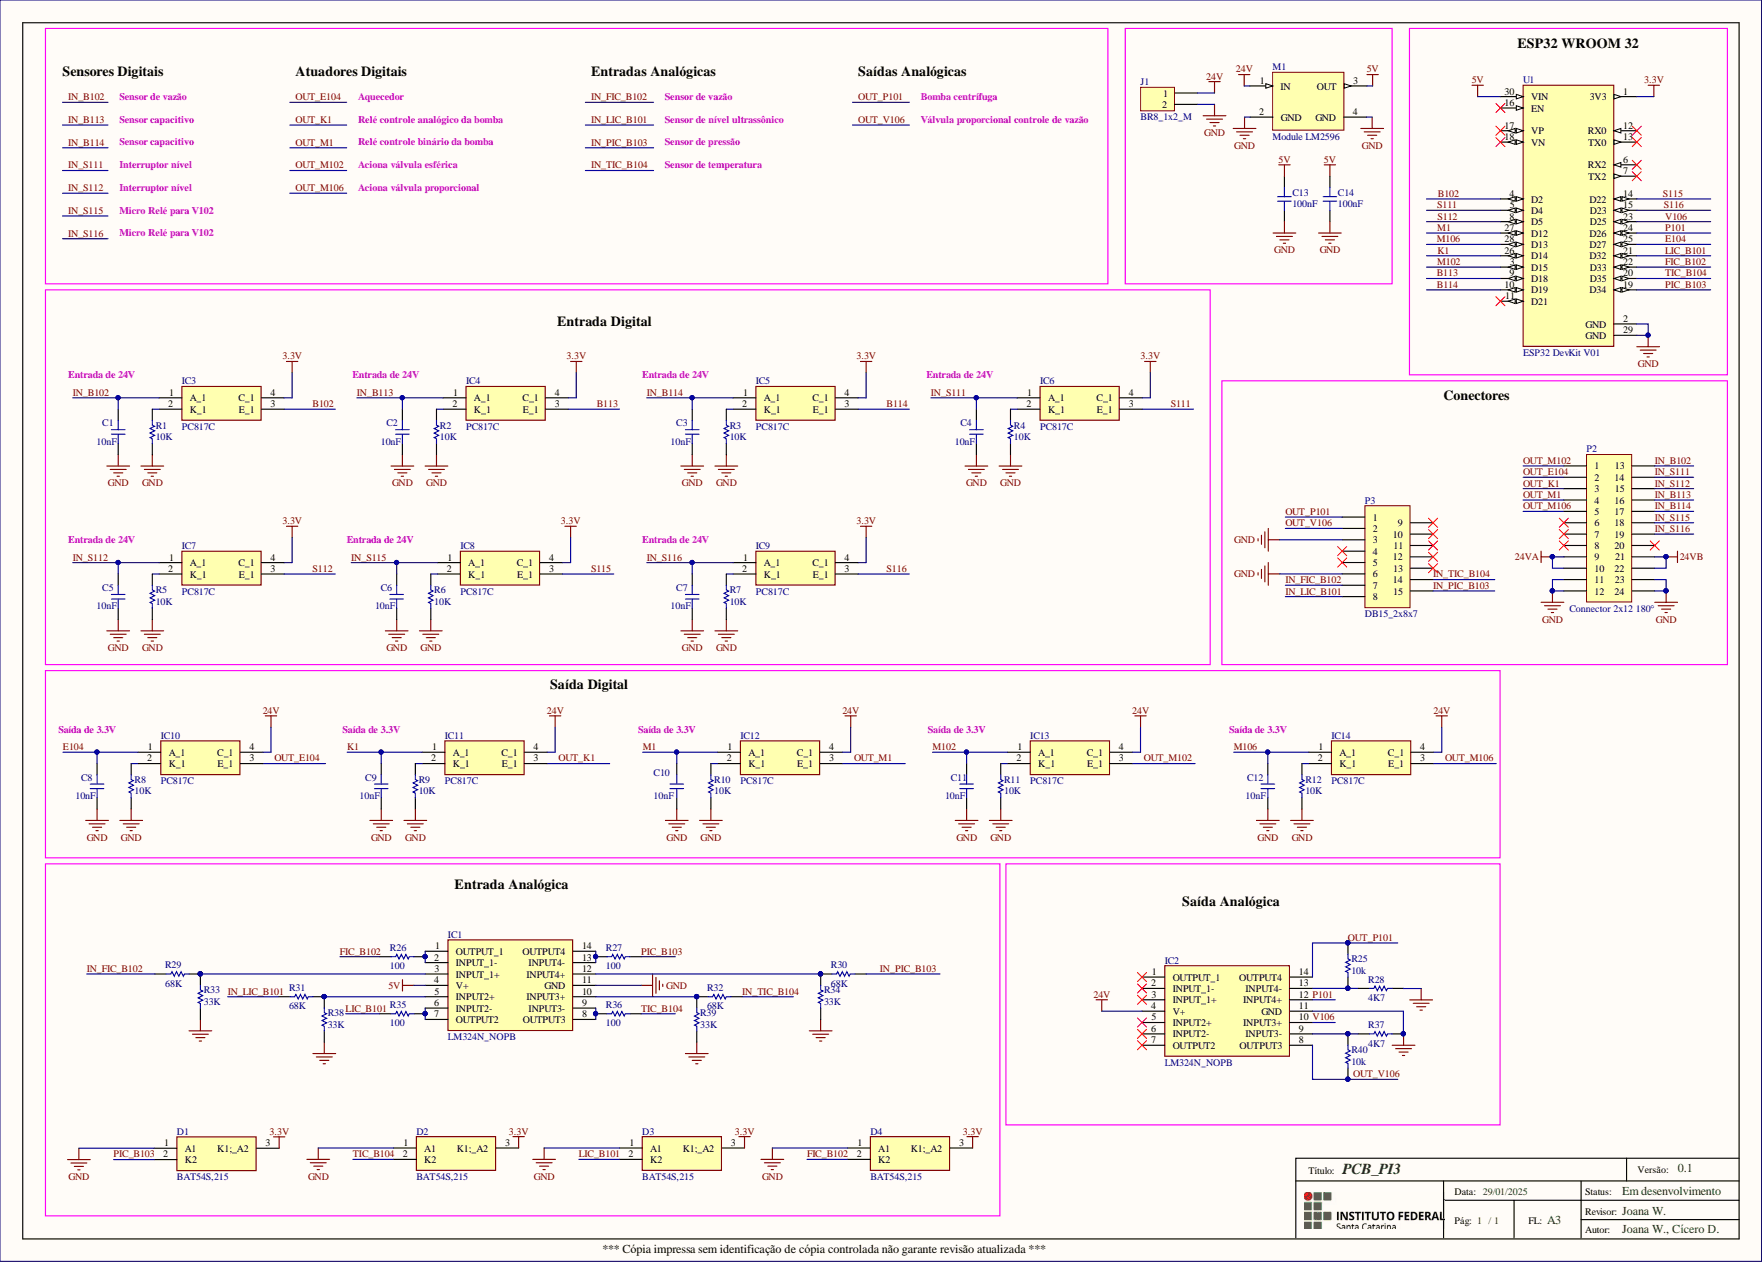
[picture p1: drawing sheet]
# Altium project PCB_PI3_v0.1.PrjPcb
1 sheet, 65 parts. Net scope: global (net labels, ports and power ports of the same name join across sheets).
Board file: PCB_PI3_v0.1.PcbDoc

## Sheet PCB_PI3_v0.1.SchDoc: PCB_PI3
size A3; Date: 29/01/2025; CheckedBy: Joana W.; Author: Joana W., Cícero D.; DrawnBy: <nome>; Engineer: <nome>; Organization: IFSC; DocumentNumber: 1; Revision: 0.1; SheetNumber: 1; SheetTotal: 1; Status: Em desenvolvimento

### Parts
C1  10nF  [0805C]
C2  10nF  [0805C]
C3  10nF  [0805C]
C4  10nF  [0805C]
C5  10nF  [0805C]
C6  10nF  [0805C]
C7  10nF  [0805C]
C8  10nF  [0805C]
C9  10nF  [0805C]
C10  10nF  [0805C]
C11  10nF  [0805C]
C12  10nF  [0805C]
C13  100nF  [0805C]
C14  100nF  [0805C]
D1  BAT54S,215  [SOT95P230X110-3N]
D2  BAT54S,215  [SOT95P230X110-3N]
D3  BAT54S,215  [SOT95P230X110-3N]
D4  BAT54S,215  [SOT95P230X110-3N]
IC1  LM324N_NOPB  [DIP794W56P254L1905H533Q14N]
IC2  LM324N_NOPB  [DIP794W56P254L1905H533Q14N]
IC3  PC817C  [DIP762W60P254L458H450Q4N]
IC4  PC817C  [DIP762W60P254L458H450Q4N]
IC5  PC817C  [DIP762W60P254L458H450Q4N]
IC6  PC817C  [DIP762W60P254L458H450Q4N]
IC7  PC817C  [DIP762W60P254L458H450Q4N]
IC8  PC817C  [DIP762W60P254L458H450Q4N]
IC9  PC817C  [DIP762W60P254L458H450Q4N]
IC10  PC817C  [DIP762W60P254L458H450Q4N]
IC11  PC817C  [DIP762W60P254L458H450Q4N]
IC12  PC817C  [DIP762W60P254L458H450Q4N]
IC13  PC817C  [DIP762W60P254L458H450Q4N]
IC14  PC817C  [DIP762W60P254L458H450Q4N]
J1  BR8_1x2_M  [BR8_1X2_M]
M1  Module LM2596  [MOD_LM2596]
P2  Connector 2x12 180°  [ds1039]
P3  DB15_2x8x7  [ds1033]
R1  10K  [0805R]
R2  10K  [0805R]
R3  10K  [0805R]
R4  10K  [0805R]
R5  10K  [0805R]
R6  10K  [0805R]
R7  10K  [0805R]
R8  10K  [0805R]
R9  10K  [0805R]
R10  10K  [0805R]
R11  10K  [0805R]
R12  10K  [0805R]
R25  10k  [RESISTOR]
R26  100  [RESISTOR]
R27  100  [RESISTOR]
R28  4K7  [RESISTOR]
R29  68K  [RESISTOR]
R30  68K  [RESISTOR]
R31  68K  [RESISTOR]
R32  68K  [RESISTOR]
R33  33K  [RESISTOR]
R34  33K  [RESISTOR]
R35  100  [RESISTOR]
R36  100  [RESISTOR]
R37  4K7  [RESISTOR]
R38  33K  [RESISTOR]
R39  33K  [RESISTOR]
R40  10k  [RESISTOR]
U1  ESP32 DevKit V01  [ESP32-DEVKIT-V1]

### Blocks framed on the sheet
ESP32 WROOM 32: U1
Entrada Digital: C1-C7 IC3-IC9 R1-R7
Conectores: P2 P3
Saída Digital: C8-C12 IC10-IC14 R8-R12
Entrada Analógica: D1-D4 IC1 R26 R27 R29-R36 R38 R39
Saída Analógica: IC2 R25 R28 R37 R40

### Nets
3.3V: D1.3(K1;_A2) D2.3(K1;_A2) D3.3(K1;_A2) D4.3(K1;_A2) IC3.4(C_1) IC4.4(C_1) IC5.4(C_1) IC6.4(C_1) IC7.4(C_1) IC8.4(C_1) IC9.4(C_1) U1.1(3V3)
5V: C13.2 C14.2 IC1.4(V+) M1.3(OUT) U1.30(VIN)
24V: IC2.4(V+) IC10.4(C_1) IC11.4(C_1) IC12.4(C_1) IC13.4(C_1) IC14.4(C_1) J1.1 M1.1(IN)
24VA: P2.9 P2.10
24VB: P2.21 P2.22
GND: C1.1 C2.1 C3.1 C4.1 C5.1 C6.1 C7.1 C8.1 C9.1 C10.1 C11.1 C12.1 C13.1 C14.1 D1.1(A1) D2.1(A1) D3.1(A1) D4.1(A1) IC1.11(GND) IC2.11(GND) J1.2 M1.2(GND) M1.4(GND) P2.11 P2.12 P2.23 P2.24 P3.3 P3.6 R1.1 R2.1 R3.1 R4.1 R5.1 R6.1 R7.1 R8.1 R9.1 R10.1 R11.1 R12.1 R28.1 R33.1 R34.1 R37.1 R38.1 R39.1 U1.2(GND) U1.29(GND)
B102: IC3.3(E_1) U1.4(D2)
B113: IC4.3(E_1) U1.9(D18)
B114: IC5.3(E_1) U1.10(D19)
E104: C8.2 IC10.1(A_1) U1.25(D27)
FIC_B102: D4.2(K2) R26.2 U1.22(D33)
IN_B102: C1.2 IC3.1(A_1) P2.13
IN_B113: C2.2 IC4.1(A_1) P2.16
IN_B114: C3.2 IC5.1(A_1) P2.17
IN_FIC_B102: P3.7 R29.2
IN_LIC_B101: P3.8 R31.2
IN_PIC_B103: P3.15 R30.1
IN_S111: C4.2 IC6.1(A_1) P2.14
IN_S112: C5.2 IC7.1(A_1) P2.15
IN_S115: C6.2 IC8.1(A_1) P2.18
IN_S116: C7.2 IC9.1(A_1) P2.19
IN_TIC_B104: P3.14 R32.1
K1: C9.2 IC11.1(A_1) U1.26(D14)
LIC_B101: D3.2(K2) R35.2 U1.21(D32)
M1: C10.2 IC12.1(A_1) U1.27(D12)
M102: C11.2 IC13.1(A_1) U1.3(D15)
M106: C12.2 IC14.1(A_1) U1.28(D13)
OUT_E104: IC10.3(E_1) P2.2
OUT_K1: IC11.3(E_1) P2.3
OUT_M1: IC12.3(E_1) P2.4
OUT_M102: IC13.3(E_1) P2.1
OUT_M106: IC14.3(E_1) P2.5
OUT_P101: IC2.14(OUTPUT4) P3.1 R25.2
OUT_V106: IC2.8(OUTPUT3) P3.2 R40.1
P101: IC2.12(INPUT4+) U1.24(D26)
PIC_B103: D1.2(K2) R27.1 U1.19(D34)
S111: IC6.3(E_1) U1.5(D4)
S112: IC7.3(E_1) U1.8(D5)
S115: IC8.3(E_1) U1.14(D22)
S116: IC9.3(E_1) U1.15(D23)
TIC_B104: D2.2(K2) R36.1 U1.20(D35)
V106: IC2.10(INPUT3+) U1.23(D25)
NetIC1_1: IC1.1(OUTPUT_1) IC1.2(INPUT_1-) R26.1
NetIC1_3: IC1.3(INPUT_1+) R29.1 R33.2
NetIC1_5: IC1.5(INPUT2+) R31.1 R38.2
NetIC1_6: IC1.6(INPUT2-) IC1.7(OUTPUT2) R35.1
NetIC1_8: IC1.8(OUTPUT3) IC1.9(INPUT3-) R36.2
NetIC1_10: IC1.10(INPUT3+) R32.2 R39.2
NetIC1_12: IC1.12(INPUT4+) R30.2 R34.2
NetIC1_13: IC1.13(INPUT4-) IC1.14(OUTPUT4) R27.2
NetIC2_9: IC2.9(INPUT3-) R37.2 R40.2
NetIC2_13: IC2.13(INPUT4-) R25.1 R28.2
NetIC3_2: IC3.2(K_1) R1.2
NetIC4_2: IC4.2(K_1) R2.2
NetIC5_2: IC5.2(K_1) R3.2
NetIC6_2: IC6.2(K_1) R4.2
NetIC7_2: IC7.2(K_1) R5.2
NetIC8_2: IC8.2(K_1) R6.2
NetIC9_2: IC9.2(K_1) R7.2
NetIC10_2: IC10.2(K_1) R8.2
NetIC11_2: IC11.2(K_1) R9.2
NetIC12_2: IC12.2(K_1) R10.2
NetIC13_2: IC13.2(K_1) R11.2
NetIC14_2: IC14.2(K_1) R12.2

Not connected (* = marked no-connect by the designer): IC2 1(OUTPUT_1)* 2(INPUT_1-)* 3(INPUT_1+)* 5(INPUT2+)* 6(INPUT2-)* 7(OUTPUT2)*; P2 6* 7* 8* 20*; P3 4* 5* 9* 10* 11* 12* 13*; U1 6(RX2)* 7(TX2)* 11(D21)* 12(RX0)* 13(TX0)* 16(EN)* 17(VP)* 18(VN)*

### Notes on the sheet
- Sensores Digitais
- Atuadores Digitais
- Entradas Analógicas
- Saídas Analógicas
- Sensor de vazão
- Sensor capacitivo
- Aquecedor
- Relé controle analógico da bomba
- Relé controle binário da bomba
- Sensor de nível ultrassônico
- Sensor de pressão
- Bomba centrífuga
- Válvula proporcional controle de vazão
- Interruptor nível
- Aciona válvula esférica
- Aciona válvula proporcional
- Sensor de temperatura
- Micro Relé para V102
- Entrada de 24V
- Saída de 3.3V
